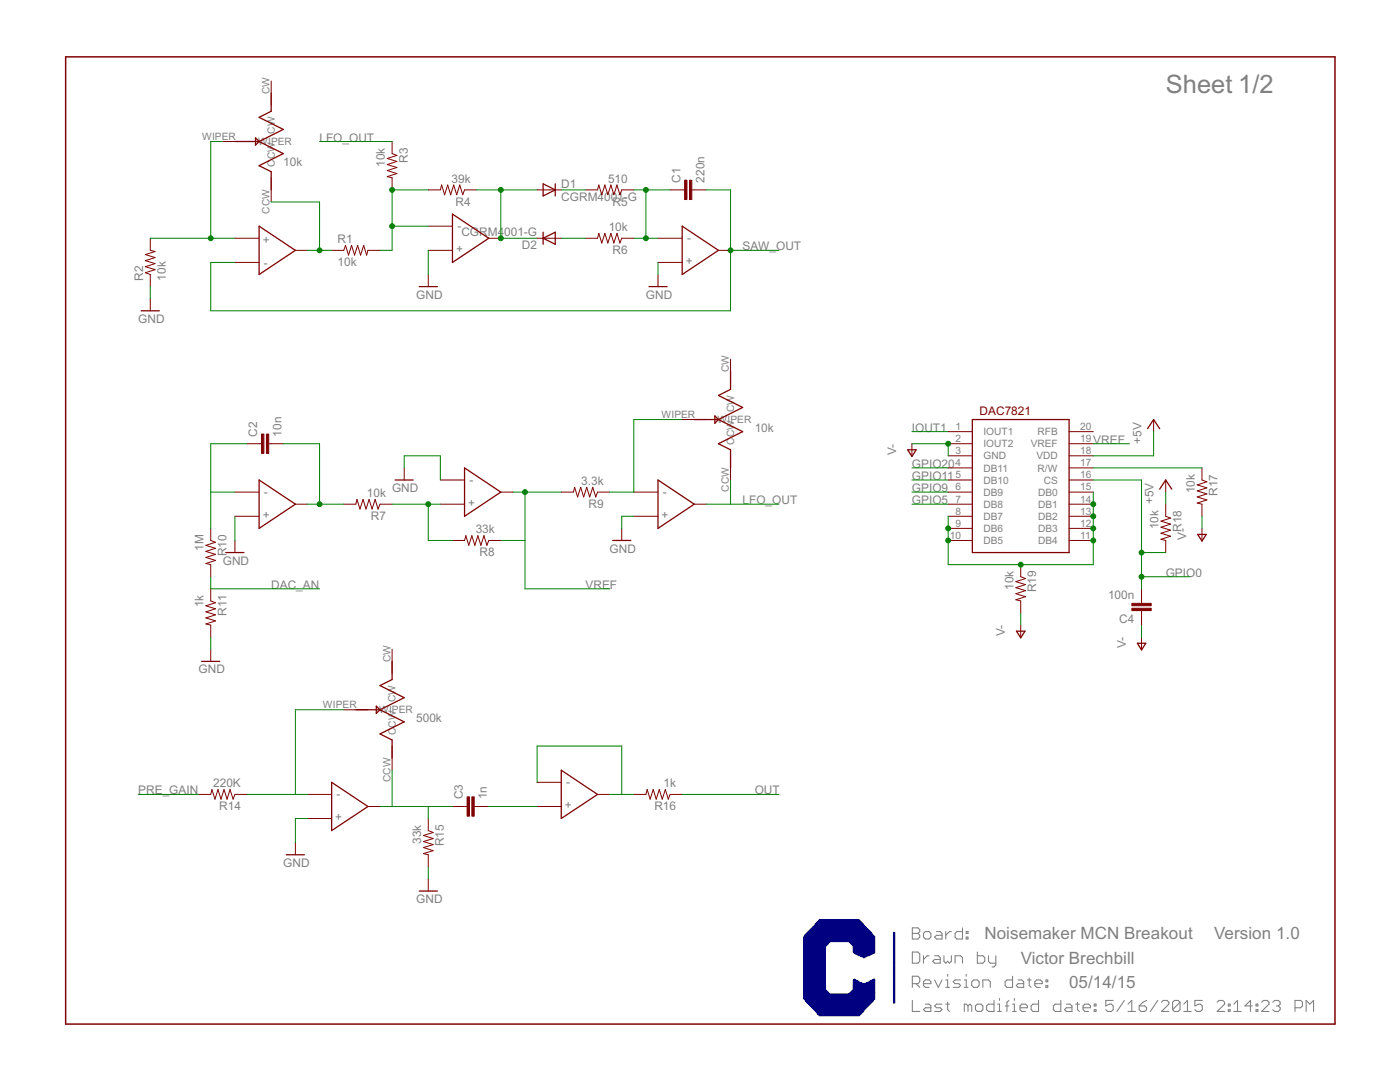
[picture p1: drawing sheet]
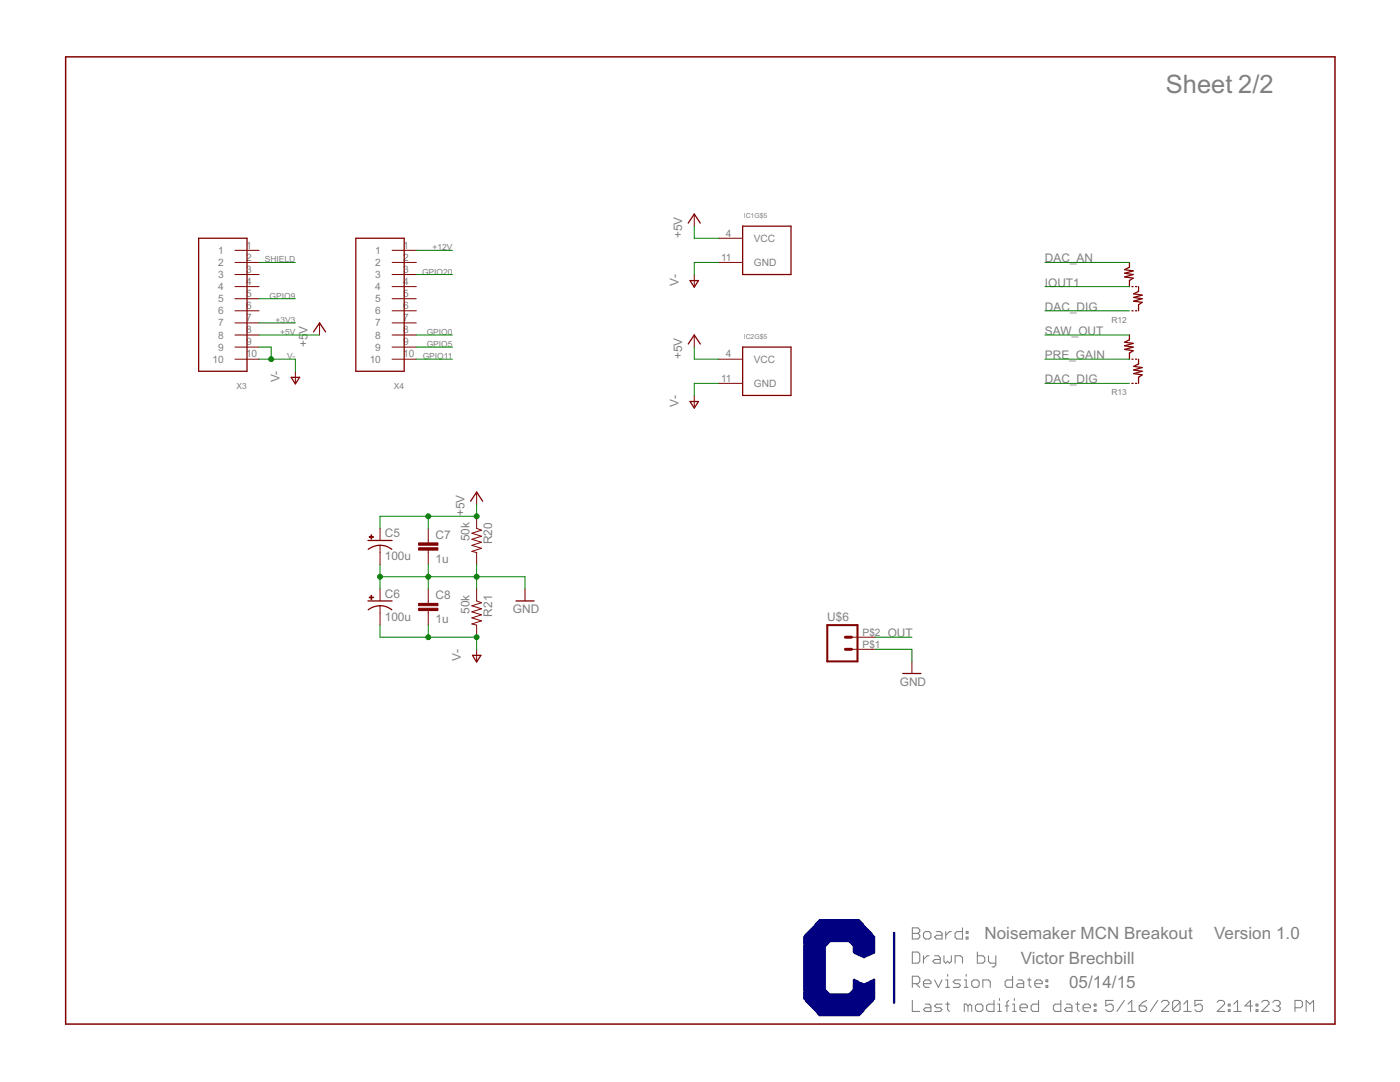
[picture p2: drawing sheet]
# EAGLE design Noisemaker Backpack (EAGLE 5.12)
PARTNO: CRCW060349K9FKEA

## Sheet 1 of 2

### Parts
C1  220n  CAP0603-CAP  [0603-CAP]
C2  10n  CAP0603-CAP  [0603-CAP]
C3  1n  CAP0603-CAP  [0603-CAP]
C4  100n  CAP0603-CAP  [0603-CAP]
D1  CGRM4001-G  [SOD-123_MINI-SMA]
D2  CGRM4001-G  [SOD-123_MINI-SMA]
IC1  TLV2764IPWR  [PW_(R-PDSO-G14)_(TSSOP-14)]
IC2  TLV2764IPWR  [PW_(R-PDSO-G14)_(TSSOP-14)]
IC3  DAC7821  [TSSOP20]
P1  3362P-103LF-ND  [3362P-103LF-ND_THROUGH_HOLE]
P2  3362P-103LF-ND  [3362P-103LF-ND_THROUGH_HOLE]
P3  3362P-103LF-ND  [3362P-103LF-ND_THROUGH_HOLE]
R1  10k  RESISTOR0603-RES  [0603-RES]
R2  10k  RESISTOR0603-RES  [0603-RES]
R3  10k  RESISTOR0603-RES  [0603-RES]
R4  39k  RESISTOR0603-RES  [0603-RES]
R5  510  RESISTOR0603-RES  [0603-RES]
R6  10k  RESISTOR0603-RES  [0603-RES]
R7  10k  RESISTOR0603-RES  [0603-RES]
R8  33k  RESISTOR0603-RES  [0603-RES]
R9  3.3k  RESISTOR0603-RES  [0603-RES]
R10  1M  RESISTOR0603-RES  [0603-RES]
R11  1k  RESISTOR0603-RES  [0603-RES]
R14  220K  RESISTOR0603-RES  [0603-RES]
R15  33k  RESISTOR0603-RES  [0603-RES]
R16  1k  RESISTOR0603-RES  [0603-RES]
R17  10k  RESISTOR0603-RES  [0603-RES]
R18  10k  RESISTOR0603-RES  [0603-RES]
R19  10k  RESISTOR0603-RES  [0603-RES]

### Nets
+5V: IC3.18(VDD) R18.1 ; also sheet 2
DAC_AN: R10.2 R11.1 ; also sheet 2
GPIO0: C4.2 IC3.16(CS) R18.2 ; also sheet 2
GPIO5: IC3.7(DB8) ; also sheet 2
GPIO9: IC3.6(DB9) ; also sheet 2
GPIO11: IC3.5(DB10) ; also sheet 2
GPIO20: IC3.4(DB11) ; also sheet 2
IOUT1: IC3.1(IOUT1) ; also sheet 2
LFO_OUT: IC1.14(OUT) P2.CCW R3.1
N$1: IC1.6(IN-) R1.2 R3.2 R4.2
N$2: C2.2 IC2.1(OUT) R7.2
N$3: IC1.1(OUT) P1.CCW R1.1
N$4: IC1.3(IN+) P1.WIPER R2.2
N$5: D1.A D2.C IC1.7(OUT) R4.1
N$6: D2.A R6.2
N$7: D1.C R5.2
N$8: C1.1 IC1.9(IN-) R5.1 R6.1
N$9: C2.1 IC2.2(IN-) R10.1
N$10: IC2.5(IN+) R7.1 R8.2
N$11: IC1.13(IN-) P2.WIPER R9.1
N$12: C3.1 IC2.8(OUT) P3.CCW R15.1
N$13: IC2.9(IN-) P3.WIPER R14.1
N$14: IC2.13(IN-) IC2.14(OUT) R16.2
N$15: C3.2 IC2.12(IN+)
N$16: IC3.17(R/W) R17.1
N$17: IC3.8(DB7) IC3.9(DB6) IC3.10(DB5) IC3.11(DB4) IC3.12(DB3) IC3.13(DB2) IC3.14(DB1) IC3.15(DB0) R19.1
N$18: IC1.5(IN+) IC1.10(IN+) IC1.12(IN+) IC2.3(IN+) IC2.6(IN-) IC2.10(IN+) R2.1 R11.2 R15.2 ; supply symbol labelled GND ; also sheet 2
OUT: R16.1 ; also sheet 2
PRE_GAIN: R14.2 ; also sheet 2
SAW_OUT: C1.2 IC1.2(IN-) IC1.8(OUT) ; also sheet 2
V-: C4.1 IC3.2(IOUT2) IC3.3(GND) R17.2 R19.2 ; also sheet 2
VREF: IC2.7(OUT) IC3.19(VREF) R8.1 R9.2
Unconnected: IC3.20(RFB) P1.CW P2.CW P3.CW

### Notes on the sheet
- 10k
- 10k
- 500k
- Noisemaker MCN Breakout | Version 1.0
- Victor Brechbill
- 05/14/15

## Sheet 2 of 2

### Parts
C5  100u  CPOL-USE2.5-7  [E2,5-7]
C6  100u  CPOL-USE2.5-7  [E2,5-7]
C7  1u  CAP0603-CAP  [0603-CAP]
C8  1u  CAP0603-CAP  [0603-CAP]
R12  0402-JUMPER-3WAY-0603  [0603-JUMPER-3WAY]
R13  0402-JUMPER-3WAY-0603  [0603-JUMPER-3WAY]
R20  50k  RESISTOR0603-RES  [0603-RES]
R21  50k  RESISTOR0603-RES  [0603-RES]
X1  5MM_HEADER-2  [2POS-5MM]
X3  MALE-1X10-0.05"-PCB-VERT  [MA0.05"-1X10]
X4  MALE-1X10-0.05"-PCB-VERT  [MA0.05"-1X10]

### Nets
+3V3: X3.7
+5V: C5.+ C7.1 IC1.4(VCC) IC2.4(VCC) R20.1 X3.8 ; also sheet 1
+12V: X4.1
DAC_AN: R12.B ; also sheet 1
DAC_DIG: R12.C R13.C
GPIO0: X4.8 ; also sheet 1
GPIO5: X4.9 ; also sheet 1
GPIO9: X3.5 ; also sheet 1
GPIO11: X4.10 ; also sheet 1
GPIO20: X4.3 ; also sheet 1
IOUT1: R12.A ; also sheet 1
N$18: C5.- C6.+ C7.2 C8.1 R20.2 R21.1 X1.P$1 ; supply symbol labelled GND ; also sheet 1
OUT: X1.P$2 ; also sheet 1
PRE_GAIN: R13.A ; also sheet 1
SAW_OUT: R13.B ; also sheet 1
SHIELD: X3.2
V-: C6.- C8.2 IC1.11(GND) IC2.11(GND) R21.2 X3.9 X3.10 ; also sheet 1
Unconnected: X3.1 X3.3 X3.4 X3.6 X4.2 X4.4 X4.5 X4.6 X4.7

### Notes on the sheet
- Noisemaker MCN Breakout | Version 1.0
- Victor Brechbill
- 05/14/15
